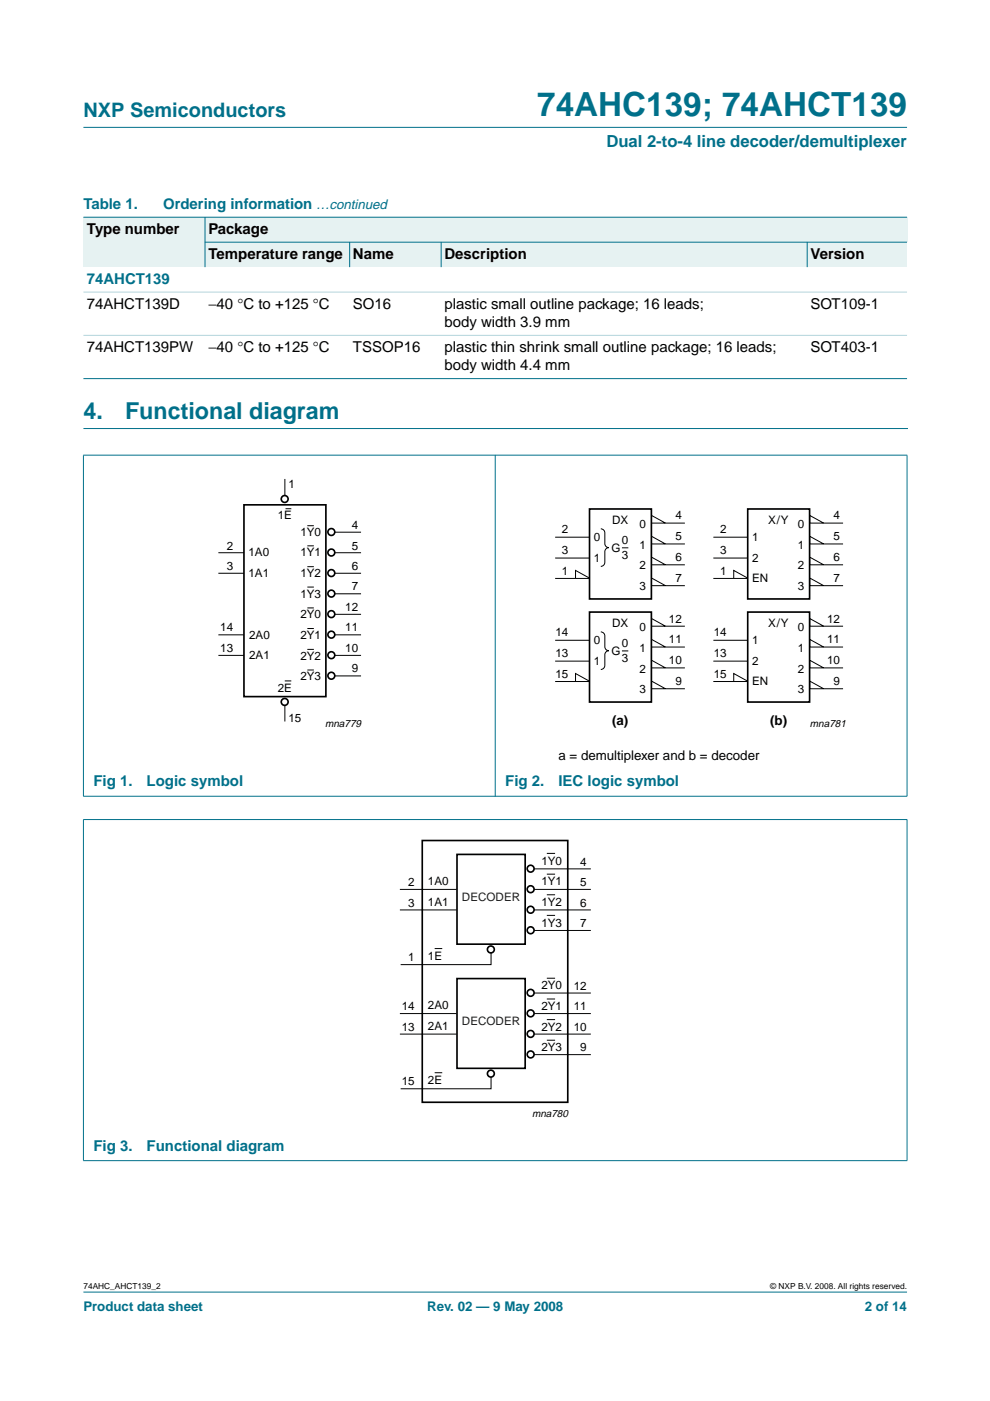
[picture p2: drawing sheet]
<svg xmlns="http://www.w3.org/2000/svg" width="210mm" height="297mm" viewBox="0 0 210 297" stroke-linecap="round" stroke-linejoin="round" font-family="sans-serif">
<g fill="#00708a" stroke="#00708a" stroke-width=".21">
<path d="M17.7 273.9h174.6z"/>
<path d="M17.7 27h174.6z"/>
</g>
<path d="M17.7 90.9h174.7" fill="none" stroke="#00708a" stroke-width=".21"/>
<g fill="#e6f2f2">
<path d="M17.7 46.1h25.8v10.5h-25.8z" fill-rule="evenodd"/>
<path d="M43.5 46.1h148.8v5.2h-148.8z" fill-rule="evenodd"/>
<path d="M43.5 51.3h30.6v5.3h-30.6z" fill-rule="evenodd"/>
<path d="M74.1 51.3h19.4v5.3h-19.4z" fill-rule="evenodd"/>
<path d="M93.5 51.3h77.6v5.3h-77.6z" fill-rule="evenodd"/>
<path d="M171.1 51.3h21.2v5.3h-21.2z" fill-rule="evenodd"/>
</g>
<g fill="#00708a" stroke="#00708a" stroke-width=".21">
<path d="M43.5 46v10.6z"/>
<path d="M74.1 51.3v5.3z"/>
<path d="M93.5 51.3v5.3z"/>
<path d="M171.1 51.3v5.3z"/>
<path d="M17.7 46.1h174.6z"/>
<path d="M43.4 51.3h148.9z"/>
<path d="M17.7 80.3h174.6z"/>
<path d="M17.7 96.5v72.3z"/>
<path d="M105 96.5v72.4z"/>
<path d="M192.3 96.5v72.3z"/>
<path d="M17.6 96.5h174.8z"/>
<path d="M17.6 168.8h174.8z"/>
<path d="M17.7 173.8v72.2z"/>
<path d="M192.3 173.8v72.2z"/>
<path d="M17.6 173.8h174.8z"/>
<path d="M17.6 246.1h174.8z"/>
</g>
<g fill="#b3d4db" stroke="#b3d4db" stroke-width=".21">
<path d="M17.7 61.9h174.6z"/>
<path d="M17.7 71.1h174.6z"/>
</g>
<g fill="none" stroke="#000" stroke-width=".35">
<path d="M51.7 107h17.4v40.7h-17.4zM125 107.9h13.1v19.1h-13.1zM158.5 107.9h13.2v19.1h-13.2zM125 129.8h13.1v19h-13.1zM158.5 129.8h13.2v19h-13.2zM89.5 178.2h30.9v55.5h-30.9zM96.9 181.2h14.5v19h-14.5zM96.9 207.5h14.5v19h-14.5z"/>
<circle cx="60.4" cy="105.8" r=".73"/>
<circle cx="70.3" cy="112.8" r=".73"/>
<circle cx="70.3" cy="117.1" r=".73"/>
<circle cx="70.3" cy="138.9" r=".73"/>
<circle cx="70.3" cy="121.5" r=".73"/>
<circle cx="70.3" cy="125.9" r=".73"/>
<circle cx="70.3" cy="134.6" r=".73"/>
<circle cx="70.3" cy="130.2" r=".73"/>
<circle cx="60.4" cy="148.8" r=".73"/>
<circle cx="70.3" cy="143.3" r=".73"/>
<circle cx="112.5" cy="188.5" r=".73"/>
<circle cx="112.5" cy="192.9" r=".73"/>
<circle cx="112.5" cy="184.2" r=".73"/>
<circle cx="112.5" cy="197.2" r=".73"/>
<circle cx="104.1" cy="201.3" r=".73"/>
<circle cx="112.5" cy="214.9" r=".73"/>
<circle cx="112.5" cy="210.5" r=".73"/>
<circle cx="112.5" cy="219.2" r=".73"/>
<circle cx="104.1" cy="227.6" r=".73"/>
<circle cx="112.5" cy="223.6" r=".73"/>
</g>
<g fill="none" stroke="#000" stroke-width=".21">
<path d="M46.3 117.2h5.4M60.4 101.5v3.5M60.5 107.9h1.3M65.2 111.5h1.3M65.2 115.7h1.3M71 112.8h5.6M71 117.2h5.6M117.7 118.3h7.3M117.7 113.9h7.3M127.4 112.1a.86 .86 0 0 1 .8 .9v2.3a.85 .85 0 0 0 .9 .8 .85 .85 0 0 0-.9 .8v2.3a.86 .86 0 0 1-.8 .9M131.9 116.1h1.3M138.1 115.3v-1.6l3 1.6"/>
<path d="M138.1 115.3h7.1M141.1 110.9l-3-1.6v1.6h7.1M141.1 119.7l-3-1.6v1.6l7.1 .1M151.2 118.3h7.3M151.2 113.9h7.3M171.7 115.3v-1.6l2.9 1.6M171.7 115.3h7.1M174.6 110.9l-2.9-1.6v1.6h7.1M174.6 119.7l-2.9-1.6v1.6l7.1 .1M46.3 121.5h5.4M46.3 134.6h5.4M46.3 139h5.4"/>
<path d="M65.2 120.1h1.3M65.2 124.5h1.3M65.2 128.9h1.3M65.2 133.3h1.3M65.2 137.7h1.3M71 121.5h5.6M71 125.9h5.6M71 130.2h5.6M71 134.6h5.6M71 139h5.6M117.7 122.6h7.3M117.7 135.8h7.3"/>
<path d="M122 122.5v-1.6l2.9 1.6M127.4 134a.86 .86 0 0 1 .8 .8v2.3a.85 .85 0 0 0 .9 .9 .85 .85 0 0 0-.9 .8v2.3a.86 .86 0 0 1-.8 .8M131.9 138h1.3M138.1 124.1v-1.6l3 1.6M138.1 132.7v-1.6l3 1.6M138.1 124.2h7.1M138.1 132.8h7.1M141.1 137.2l-3-1.6v1.6h7.1M151.2 122.6h7.3M151.2 135.8h7.3M155.6 122.5v-1.6l2.9 1.6M171.7 124.1v-1.6l2.9 1.6"/>
<path d="M171.7 132.7v-1.6l2.9 1.6M171.7 124.2h7.1M171.7 132.8h7.1M174.6 137.2l-2.9-1.6v1.6h7.1M60.4 144.4h1.4M60.4 149.6v3.4M65.2 142.1h1.3M71 143.3h5.6M117.7 140.2h7.3M117.7 144.5h7.3M122 144.4v-1.6l2.9 1.6M138.1 141.6v-1.6l3 1.6"/>
<path d="M138.1 141.6h7.1M141.1 146l-3-1.6v1.6h7.1M151.2 140.2h7.3M151.2 144.5h7.3M155.6 144.4v-1.6l2.9 1.6M171.7 141.6v-1.6l2.9 1.6M171.7 141.6h7.1M174.6 146l-2.9-1.6v1.6h7.1M84.8 188.6h12M84.8 192.9h12M113.2 184.2h12.1M113.2 188.6h12.1"/>
<path d="M113.2 192.9h12.1M113.2 197.3h12.1M115.9 180.9h1.8M115.9 185.3h1.8M115.9 189.7h1.8M115.9 194.1h1.8M84.8 214.9h12M84.8 219.2h12M92.2 201.1h1.6M104.1 202v2.5h-19.1M113.2 210.5h12.1M113.2 214.9h12.1"/>
<path d="M113.2 219.2h12.1M115.9 207.4h1.8M115.9 211.8h1.8M115.9 216.2h1.8M92.2 227.4h1.6M104.1 228.4v2.4h-19.1M113.2 223.6h12.1M115.9 220.5h1.8"/>
</g>
<text font-size="7.1" fill="#00708a" x="113.9" y="24.7">74AHC139; 74AHCT139</text>
<g font-size="4.9" fill="#00708a">
<text x="17.7" y="88.9">4.</text>
<text x="26.5" y="88.9">Functional diagram</text>
</g>
<text font-size="4.2" fill="#00708a" x="17.7" y="24.9">NXP Semiconductors</text>
<text font-size="3.5" fill="#00708a" x="128.6" y="31.1">Dual 2-to-4 line decoder/demultiplexer</text>
<g font-size="3.2" fill="#00708a">
<text x="17.7" y="44.3">Table 1.</text>
<text x="34.6" y="44.3">Ordering information …continued</text>
<text x="18.4" y="60.2">74AHCT139</text>
<text x="19.8" y="166.7">Fig 1.</text>
<text x="31.1" y="166.7">Logic symbol</text>
<text x="107.1" y="166.7">Fig 2.</text>
<text x="118.4" y="166.7">IEC logic symbol</text>
<text x="19.8" y="244">Fig 3.</text>
<text x="31.1" y="244">Functional diagram</text>
</g>
<g font-size="3.2">
<text x="18.4" y="49.6">Type number</text>
<text x="44.2" y="49.6">Package</text>
<text x="44.2" y="54.9">Temperature range</text>
<text x="74.8" y="54.9">Name</text>
<text x="94.2" y="54.9">Description</text>
<text x="171.9" y="54.9">Version</text>
<text x="18.4" y="65.5">74AHCT139D</text>
<text x="44.2" y="65.5">−40 °C to +125 °C</text>
<text x="74.8" y="65.5">SO16</text>
<text x="94.2" y="65.5">plastic small outline package; 16 leads;</text>
<text x="171.9" y="65.5">SOT109-1</text>
<text x="94.2" y="69.3">body width 3.9 mm</text>
<text x="18.4" y="74.6">74AHCT139PW</text>
<text x="44.2" y="74.6">−40 °C to +125 °C</text>
<text x="74.8" y="74.6">TSSOP16</text>
<text x="94.2" y="74.6">plastic thin shrink small outline package; 16 leads;</text>
<text x="171.9" y="74.6">SOT403-1</text>
<text x="94.2" y="78.5">body width 4.4 mm</text>
</g>
<g font-size="2.8">
<text x="129.8" y="153.8">(a)</text>
<text x="163.3" y="153.8">(b)</text>
<text x="118.4" y="161.2">a = demultiplexer and b = decoder</text>
</g>
<g font-size="2.8" fill="#00708a">
<text x="17.7" y="278">Product data sheet</text>
<text x="90.6" y="278">Rev. 02 — 9 May 2008</text>
<text x="183.4" y="278">2 of 14</text>
</g>
<g font-size="2.5">
<text x="61.2" y="103.4">1</text>
<text x="58.9" y="110.1">1E</text>
<text x="63.7" y="113.7">1Y0</text>
<text x="74.6" y="112.2">4</text>
<text x="119.1" y="113.1">2</text>
<text x="129.8" y="111.1">DX</text>
<text x="135.6" y="111.9">0</text>
<text x="143.2" y="110.1">4</text>
<text x="152.7" y="113.1">2</text>
<text x="162.9" y="111.1">X/Y</text>
<text x="169.1" y="111.9">0</text>
<text x="176.7" y="110.1">4</text>
<text x="48.1" y="116.5">2</text>
<text x="52.7" y="117.9">1A0</text>
<text x="63.7" y="117.9">1Y1</text>
<text x="74.6" y="116.5">5</text>
<text x="119.1" y="117.5">3</text>
<text x="125.9" y="119.1">1</text>
<text x="125.9" y="114.6">0</text>
<text x="129.7" y="117.1">G</text>
<text x="131.8" y="115.4">0</text>
<text x="131.8" y="118.4">3</text>
<text x="135.6" y="116.3">1</text>
<text x="143.2" y="114.6">5</text>
<text x="143.2" y="119">6</text>
<text x="152.7" y="117.5">3</text>
<text x="159.4" y="119.1">2</text>
<text x="159.4" y="114.6">1</text>
<text x="169.1" y="116.3">1</text>
<text x="176.7" y="114.6">5</text>
<text x="176.7" y="119">6</text>
<text x="48.1" y="120.8">3</text>
<text x="52.7" y="122.2">1A1</text>
<text x="63.7" y="122.3">1Y2</text>
<text x="74.6" y="125.2">7</text>
<text x="74.6" y="120.8">6</text>
<text x="119.1" y="121.8">1</text>
<text x="135.6" y="120.7">2</text>
<text x="135.6" y="125.2">3</text>
<text x="143.2" y="123.4">7</text>
<text x="152.7" y="121.8">1</text>
<text x="159.4" y="123.3">EN</text>
<text x="169.1" y="120.7">2</text>
<text x="169.1" y="125.2">3</text>
<text x="176.7" y="123.4">7</text>
<text x="63.7" y="126.7">1Y3</text>
<text x="63.7" y="131.1">2Y0</text>
<text x="73.2" y="129.5">12</text>
<text x="141.8" y="132">12</text>
<text x="175.4" y="132">12</text>
<text x="46.7" y="133.8">14</text>
<text x="52.8" y="135.4">2A0</text>
<text x="63.7" y="135.5">2Y1</text>
<text x="73.2" y="133.8">11</text>
<text x="117.8" y="134.9">14</text>
<text x="125.9" y="136.5">0</text>
<text x="129.8" y="132.9">DX</text>
<text x="131.8" y="137.3">0</text>
<text x="135.6" y="133.7">0</text>
<text x="141.8" y="136.4">11</text>
<text x="151.3" y="134.9">14</text>
<text x="159.5" y="136.5">1</text>
<text x="162.9" y="132.9">X/Y</text>
<text x="169.1" y="133.7">0</text>
<text x="175.4" y="136.4">11</text>
<text x="46.7" y="138.1">13</text>
<text x="52.8" y="139.8">2A1</text>
<text x="63.7" y="139.9">2Y2</text>
<text x="73.2" y="138.1">10</text>
<text x="74.6" y="142.5">9</text>
<text x="117.8" y="139.4">13</text>
<text x="117.8" y="143.7">15</text>
<text x="125.9" y="141">1</text>
<text x="129.7" y="138.9">G</text>
<text x="131.8" y="140.3">3</text>
<text x="135.6" y="138.2">1</text>
<text x="135.6" y="142.6">2</text>
<text x="141.8" y="140.8">10</text>
<text x="151.3" y="139.4">13</text>
<text x="151.3" y="143.7">15</text>
<text x="159.5" y="141">2</text>
<text x="169.1" y="138.2">1</text>
<text x="169.1" y="142.6">2</text>
<text x="175.4" y="140.8">10</text>
<text x="58.9" y="146.7">2E</text>
<text x="63.7" y="144.3">2Y3</text>
<text x="135.6" y="147">3</text>
<text x="143.2" y="145.3">9</text>
<text x="159.4" y="145.3">EN</text>
<text x="169.1" y="147">3</text>
<text x="176.7" y="145.3">9</text>
<text x="61.2" y="153">15</text>
<text x="114.8" y="183.3">1Y0</text>
<text x="123" y="183.6">4</text>
<text x="86.6" y="187.9">2</text>
<text x="90.7" y="187.7">1A0</text>
<text x="114.8" y="187.7">1Y1</text>
<text x="123" y="187.9">5</text>
<text x="86.6" y="192.2">3</text>
<text x="90.7" y="192.1">1A1</text>
<text x="114.8" y="192.1">1Y2</text>
<text x="114.8" y="196.5">1Y3</text>
<text x="123" y="196.5">7</text>
<text x="123" y="192.2">6</text>
<text x="86.6" y="203.7">1</text>
<text x="90.7" y="203.6">1E</text>
<text x="114.8" y="209.8">2Y0</text>
<text x="121.6" y="209.9">12</text>
<text x="85.2" y="214.2">14</text>
<text x="90.7" y="214">2A0</text>
<text x="114.8" y="214.2">2Y1</text>
<text x="121.6" y="214.2">11</text>
<text x="85.2" y="218.5">13</text>
<text x="90.7" y="218.4">2A1</text>
<text x="114.8" y="218.5">2Y2</text>
<text x="121.6" y="218.5">10</text>
<text x="114.8" y="222.9">2Y3</text>
<text x="123" y="222.9">9</text>
<text x="85.2" y="230">15</text>
<text x="90.7" y="229.9">2E</text>
</g>
<g font-size="2.5" fill="#231f20">
<text x="98" y="191">DECODER</text>
<text x="98" y="217.4">DECODER</text>
</g>
<g font-size="2.2">
<text x="68.9" y="154.2">mna779</text>
<text x="171.7" y="154.2">mna781</text>
<text x="112.8" y="236.8">mna780</text>
</g>
<g font-size="1.8">
<text x="17.7" y="273.4">74AHC_AHCT139_2</text>
<text x="163.3" y="273.4">© NXP B.V. 2008. All rights reserved.</text>
</g>
</svg>
